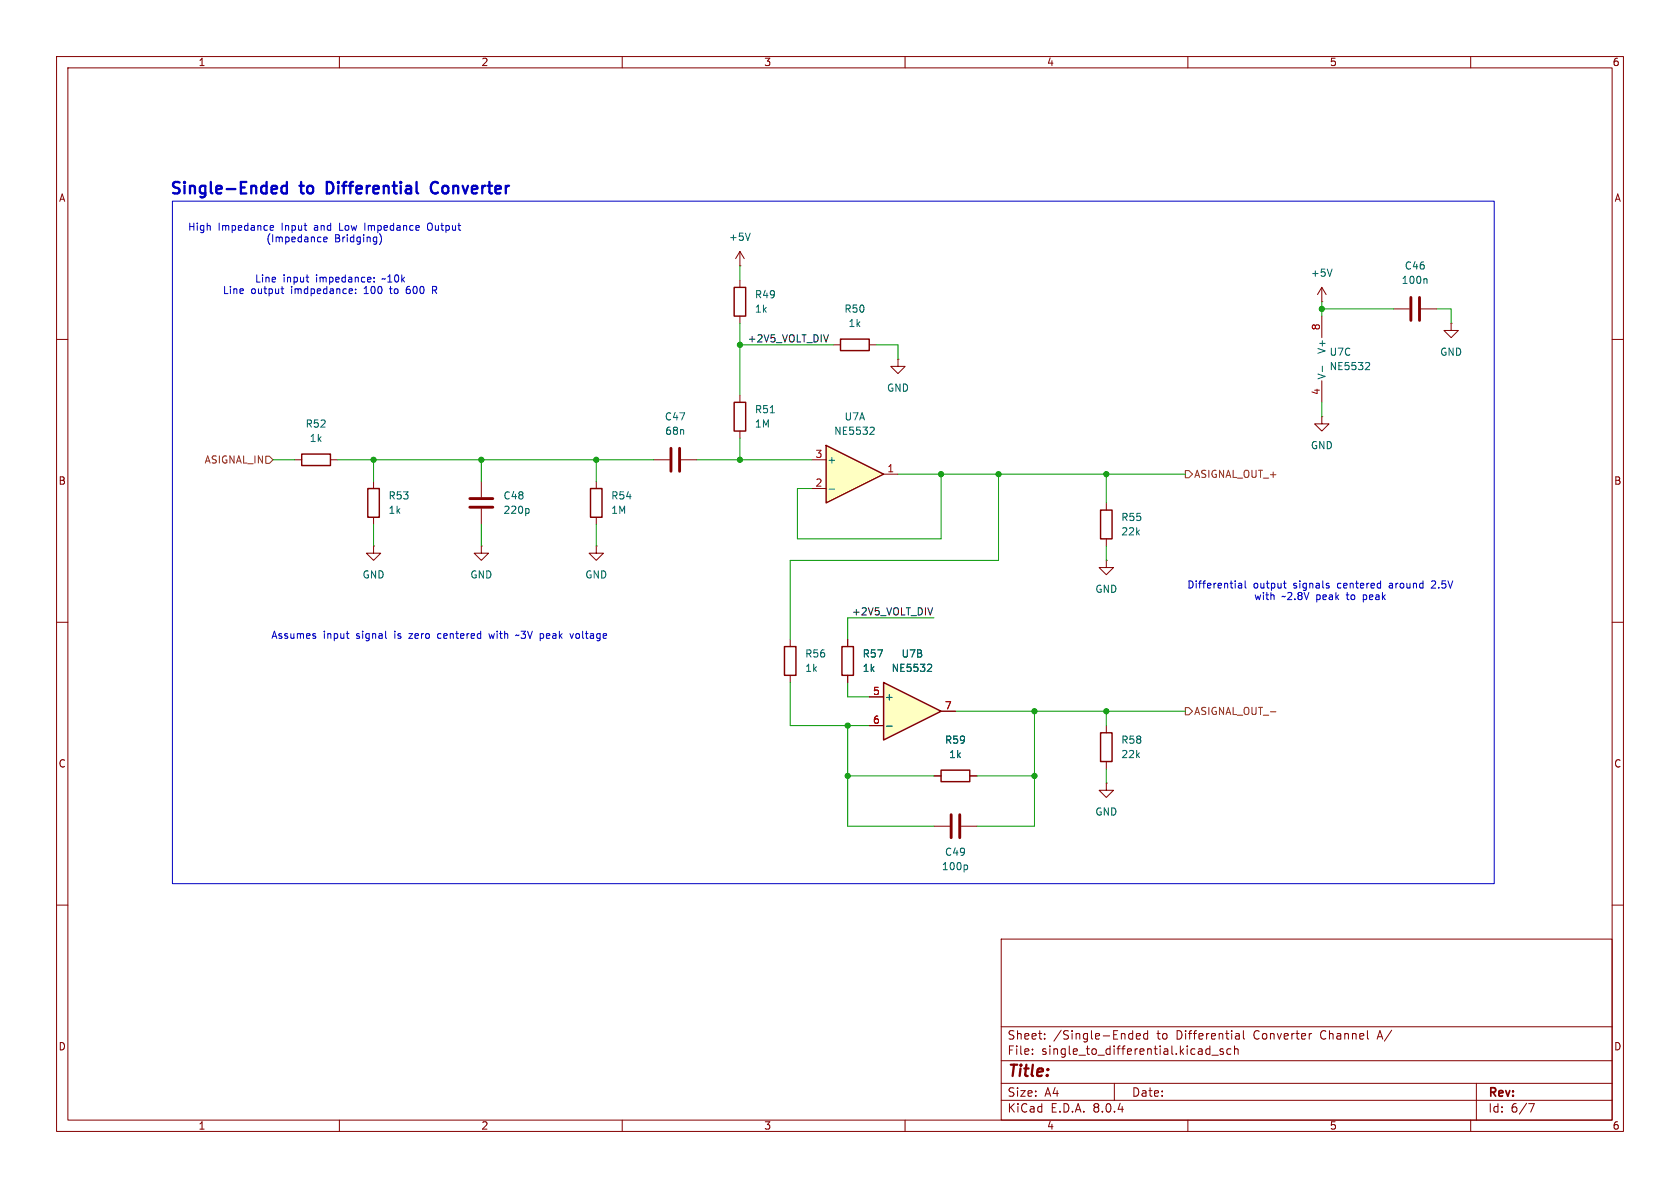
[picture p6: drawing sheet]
<svg xmlns="http://www.w3.org/2000/svg" width="297mm" height="210mm" viewBox="0 0 297 210" stroke-linecap="round" stroke-linejoin="round" font-family="sans-serif">
<g fill="none" stroke="#840000" stroke-width=".18">
<path d="M10 10h277v190h-277zM12 12h273v186h-273zM60 10v2M110 10v2M160 10v2M210 10v2M260 10v2M10 60h2M233.7 53.3h.1M233.7 50.8v2.5M233.7 55.9v3.8M233.7 50.8l-.8 1.3"/>
<path d="M233.7 50.8l.7 1.3M246.4 54.6h2.8M251.2 54.6h2.8M285 60h2M130.8 69.9v1.2M130.8 76.2v1.3M158.7 63.5v1.3h1.3l-1.3 1.2-1.2-1.2h1.2M158.7 63.5h.1M233.7 73.7v1.2h1.2l-1.2 1.3-1.3-1.3h1.3M233.7 73.7h.1M233.7 67.3v3.8M52.1 81.3h1.2"/>
<path d="M58.4 81.3h1.3M66 96.5v1.3h1.3l-1.3 1.3-1.2-1.3h1.2M66 96.5h.1M66 85.1v1.3M66 91.4v1.3M85.1 96.5v1.3h1.3l-1.3 1.3-1.3-1.3h1.3M85.1 96.5h.1M85.1 85.1v2.8M85.1 89.9v2.8M105.4 96.5v1.3h1.3l-1.3 1.3-1.3-1.3h1.3M105.4 96.5h.1M105.4 85.1v1.3"/>
<path d="M105.4 91.4v1.3M115.6 81.3h2.8M120.4 81.3h2.8M195.6 99.1v1.2h1.2l-1.2 1.3-1.3-1.3h1.3M195.6 99.1h.1M195.6 88.9v1.3M195.6 95.3v1.2M10 110h2M139.7 113v1.3M139.7 119.4v1.3M149.9 113v1.3M149.9 119.4v1.3"/>
<path d="M285 110h2M165.1 137.2h1.3M171.4 137.2h1.3M195.6 138.4v1.3h1.2l-1.2 1.3-1.3-1.3h1.3M195.6 138.4h.1M195.6 128.3v1.2M195.6 134.6v1.3M10 160h2M285 160h2M177 166h108v32h-108zM60 198v2M110 198v2"/>
<path d="M160 198v2M177 194.5h108M177 191.5h108M177 187.5h108M177 181.5h108M182.5 186.3v.1M182.5 185.5v.1M184.7 183.6v.1M184.7 182.8v.1M197 191.5v3M199.8 182.7l.4 .1M200.2 182.2v1.5"/>
<path d="M200.2 183.6l-.4 .1M200.9 183.2l.7-.1-.1-.3-.4-.1-.2 .2 .1 .7h.5M202.9 182.8l-.4-.1-.3 .3v.4l.1 .2h.6M202.9 182.2v1.5M210 198v2M213.5 185.4l.4 .1M213.9 184.9v1.5M213.9 186.3l-.4 .1M214.2 186.5h1.2M216.2 185.5l-.3-.1-.2 .2v.2l.5 .2v.3h-.5M217.6 185.5l-.4-.1-.3 .3v.4l.1 .2h.6M218.2 185.5l.3-.1 .3 .1 .1 .9"/>
<path d="M218.2 184.9v1.5M218.6 182.7h.3l.2 .2v.8M219.1 183.6l-.5 .1M219.1 183.1h-.5M219.8 182.2v1.3l.2 .2M231.7 182.7h.2M260 198v2M261 191.5v6.5M270.2 195.1h1l-.6 1.5"/>
</g>
<path d="M129.8 71.1h2v5.1h-2zM53.3 80.3h5.1v2h-5.1zM65 86.4h2.1v5h-2.1zM104.4 86.4h2v5h-2zM194.6 90.2h2v5.1h-2zM138.7 114.3h2v5.1h-2zM148.8 114.3h2.1v5.1h-2.1zM166.4 136.1h5v2.1h-5zM194.6 129.5h2v5.1h-2z" fill="none" stroke="#840000" stroke-width=".25"/>
<path d="M249.4 52.6v4M251 52.6v4M118.6 79.2v4.1M120.1 79.2v4.1M83.1 89.7h4M83.1 88.1h4" fill="none" stroke="#840000" stroke-width=".51"/>
<path d="M235.5 47.6l-.4 1.2M252.1 49.3l.2 .1v.7M136.2 73h.7M233.8 64.7v1M241.6 64.1h.4l.1 .3-.7 .9h.7M93.3 89.9l.2 .2v.4l-.2 .2" fill="none" stroke="#006464" stroke-width=".18"/>
<path d="M156.2 120.7l10.2 5-10.2 5.1z" fill="#ffffc2"/>
<path d="M156.2 120.7l10.2 5-10.2 5.1z" fill="none" stroke="#840000" stroke-width=".25"/>
<path d="M256.5 57.2v1.2h1.3l-1.3 1.3-1.2-1.3h1.2M256.5 57.2h.1M153.7 123.2h2.5M153.7 128.3h2.5M166.4 125.7h2.5" fill="none" stroke="#840000" stroke-width=".18"/>
<path d="M164.2 117.4l.4 .1 .1 .3-.8 .9h.8M156.7 128.4h1" fill="none" stroke="#006464" stroke-width=".18"/>
<path d="M146 78.7l10.2 5.1-10.2 5.1z" fill="#ffffc2"/>
<path d="M129.8 50.8h2v5.1h-2zM148.6 59.9h5.1v2.1h-5.1zM146 78.7l10.2 5.1-10.2 5.1z" fill="none" stroke="#840000" stroke-width=".25"/>
<g fill="none" stroke="#840000" stroke-width=".18">
<path d="M130.8 47h.1M130.8 44.5l-.8 1.2M130.8 44.5v2.5M130.8 49.5v1.3M130.8 55.9v1.3M130.8 44.5l.8 1.2M147.3 61h1.3M153.7 61h1.2M143.5 86.4h2.5M143.5 81.3h2.5M156.2 83.8h2.5M149.9 113v1.3"/>
<path d="M149.9 119.4v1.3M153.7 123.2h2.5M153.7 128.3h2.5M165.1 137.2h1.3M166.4 125.7h2.5M171.4 137.2h1.3M165.1 146.1h2.8M169.9 146.1h2.8"/>
</g>
<path d="M132.6 41.2l-.4 1.3M154 75.5l.4 .1 .1 .3-.7 .9h.7M146.6 86.5h.9M164.2 117.4l.4 .1 .1 .3-.8 .9h.8M156.7 128.4h1M170.8 152.9l.3 .2v.4l-.3 .2" fill="none" stroke="#006464" stroke-width=".18"/>
<path d="M168.1 144v4.1M169.7 144v4.1" fill="none" stroke="#840000" stroke-width=".51"/>
<path d="M47 80.6h.6l.7 .7-.7 .6h-.6zM209.5 83.2h.7l.6 .6-.6 .7h-.7zM209.5 125.1h.7l.6 .6-.6 .7h-.7zM224.6 125.8h1" fill="none" stroke="#725600" stroke-width=".18"/>
<path d="M146.5 59.2l-.5 1.2M164.9 107.4l-.4 1.3" fill="none" stroke="#0f0f0f" stroke-width=".18"/>
<g fill="none" stroke="#0000c2" stroke-width=".18">
<path d="M30.5 35.6h233.7v120.6h-233.7zM47.8 39.9h.4l.2 .3-.6 .1M64.5 39.4v1.3M76.1 39.4a.43 .43 0 0 0-.5 .5v.4a.43 .43 0 0 0 .5 .4M47.8 40.6h.5M49.9 50.6v1.1l.3 .2M54.1 49h.5M54.3 49.8l.3 .1M57.2 42.3l.6-.1v-.2l-.4-.1-.2 .2 .1 .6h.5M62.3 51.8l-.2 .1M62.3 51.1v.3l-.6 .1M62.9 51.8v.1"/>
<path d="M62.9 51.1v.1M65.5 49.1l.1 .2-.6 .1M66.1 49.7v.2M66.1 49.1v.1M67.4 41.8v.9l-.3 .5M71.9 51.2l-.1 .2M72 50.7a.99 .99 0 0 0-.1 1.1M76.5 51.3h.5M76.8 51.3l.4 .6M77 50.6h-.5v1.3M55.7 112.4l.1 .2-.1 .3M55.7 112l.1 .1"/>
<path d="M61.2 112h.5M61.5 112.8l.2 .1M68.2 112.7l.2 .2M77.6 112l-.2 .2v.4l.2 .3M86.4 112l.3 .9 .2-.7M91.8 112.2l-.7 .2M101.4 112l-.3 .9M219 103.2h.5v.8M219.5 103.4l-.4 .1-.2 .2 .2 .3 .4-.1M220.1 102.7v1.1l.2 .2M226.9 103.1h.5M227.1 102.7v1.1l.3 .2"/>
<path d="M234.8 103.5l.2 .2-.2 .3M234.8 103.1l.1 .1M253.3 102.7l-.2 .1M253.7 103.2l-.7 .8h.8"/>
</g>
<path d="M48.7 32.8l.2 .1 .1 .4-1 .2M48.9 34.1l-.2 .1M50.7 32.2v2M50.7 32.9l-.6-.1-.4 .4v.6l.2 .3 .2 .1 .6-.1M77 32.2a1.07 1.07 0 0 0-.9 .8 1.07 1.07 0 0 0 .5 1.1l.4 .1" fill="none" stroke="#0000c2" stroke-width=".41"/>
<g fill="none" stroke="#009600" stroke-width=".18">
<path d="M130.8 47v2.5M130.8 57.2v12.7M233.7 54.6h12.7M233.7 53.3v2.6M254 54.6h2.5v2.6M130.8 61h16.5M130.8 77.5v3.8M154.9 61h3.8v2.5M233.7 71.1v2.6M48.3 81.3h3.8M59.7 81.3h55.9M66 81.3v3.8"/>
<path d="M66 92.7v3.8M85.1 81.3v3.8M85.1 92.7v3.8M105.4 81.3v3.8M105.4 92.7v3.8M123.2 81.3h20.3M158.7 83.8h50.8M166.4 83.8v11.5h-25.4v-8.9h2.5M176.5 83.8v15.3h-36.8v13.9M195.6 83.8v5.1M195.6 96.5v2.6M165.1 109.2h-15.2v3.8"/>
<path d="M139.7 120.7v7.6h14M149.9 128.3v17.8h15.2M149.9 137.2h15.2M149.9 120.7v2.5h3.8M168.9 125.7h40.6M172.7 137.2h10.2M182.9 125.7v20.4h-10.2M195.6 125.7v2.6M195.6 135.9v2.5"/>
</g>
<g fill="#009600" stroke="#009600" stroke-width=".18">
<circle cx="149.9" cy="128.3" r=".46"/>
<circle cx="105.4" cy="81.3" r=".46"/>
<circle cx="130.8" cy="81.3" r=".46"/>
<circle cx="85.1" cy="81.3" r=".46"/>
<circle cx="66" cy="81.3" r=".46"/>
<circle cx="130.8" cy="61" r=".46"/>
<circle cx="182.9" cy="125.7" r=".46"/>
<circle cx="182.9" cy="137.2" r=".46"/>
<circle cx="233.7" cy="54.6" r=".46"/>
<circle cx="195.6" cy="83.8" r=".46"/>
<circle cx="149.9" cy="137.2" r=".46"/>
<circle cx="195.6" cy="125.7" r=".46"/>
<circle cx="166.4" cy="83.8" r=".46"/>
<circle cx="176.5" cy="83.8" r=".46"/>
</g>
<g font-size="2.8" fill="#0000c2">
<text x="29.8" y="34.9">Single-Ended</text>
<text x="53.2" y="34.9">to</text>
<text x="58.5" y="34.9">Differential</text>
<text x="77.8" y="34.9">Converter</text>
</g>
<text font-size="2.8" fill="#840000" x="178" y="190.9">Title:</text>
<g font-size="2.1" fill="#840000">
<text x="178" y="184">Sheet:</text>
<text x="186.2" y="184">/Single-Ended</text>
<text x="204.6" y="184">to</text>
<text x="208.1" y="184">Differential</text>
<text x="221.9" y="184">Converter</text>
<text x="233.9" y="184">Channel</text>
<text x="244.2" y="184">A/</text>
<text x="178" y="186.7">File:</text>
<text x="184.1" y="186.7">single_to_differential.kicad_sch</text>
<text x="178" y="196.9">KiCad</text>
<text x="178" y="194.1">Size:</text>
<text x="184.7" y="194.1">A4</text>
<text x="185.7" y="196.9">E.D.A.</text>
<text x="193.3" y="196.9">8.0.4</text>
<text x="200" y="194.1">Date:</text>
<text x="263" y="194.3">Rev:</text>
<text x="263" y="196.9">Id:</text>
<text x="267.1" y="196.9">6/7</text>
</g>
<g font-size="1.8" fill="#840000">
<text x="35" y="11.9">1</text>
<text x="85" y="11.9">2</text>
<text x="135" y="11.9">3</text>
<text x="185" y="11.9">4</text>
<text x="235" y="11.9">5</text>
<text x="285" y="11.9">6</text>
<text x="10.3" y="35.9">A</text>
<text x="285.3" y="35.9">A</text>
<text x="10.3" y="85.9">B</text>
<text x="285.3" y="85.9">B</text>
<text x="10.3" y="135.9">C</text>
<text x="285.3" y="135.9">C</text>
<text x="10.3" y="185.9">D</text>
<text x="285.3" y="185.9">D</text>
<text x="35" y="199.9">1</text>
<text x="85" y="199.9">2</text>
<text x="135" y="199.9">3</text>
<text x="185" y="199.9">4</text>
<text x="235" y="199.9">5</text>
<text x="285" y="199.9">6</text>
</g>
<g font-size="1.8" fill="#0000c2">
<text x="33.1" y="41">High</text>
<text x="38.5" y="41">Impedance</text>
<text x="49.9" y="41">Input</text>
<text x="55.8" y="41">and</text>
<text x="60.4" y="41">Low</text>
<text x="65.1" y="41">Impedance</text>
<text x="76.5" y="41">Output</text>
<text x="47" y="43">(Impedance</text>
<text x="59.1" y="43">Bridging)</text>
<text x="39.3" y="52.2">Line</text>
<text x="44.3" y="52.2">output</text>
<text x="45" y="50.1">Line</text>
<text x="50" y="50.1">input</text>
<text x="51.6" y="52.2">imdpedance:</text>
<text x="56" y="50.1">impedance:</text>
<text x="64.6" y="52.2">100</text>
<text x="67.9" y="50.1">~10k</text>
<text x="69.4" y="52.2">to</text>
<text x="72.5" y="52.2">600</text>
<text x="77.3" y="52.2">R</text>
<text x="209.8" y="104.2">Differential</text>
<text x="221.6" y="104.2">output</text>
<text x="221.6" y="106.3">with</text>
<text x="226.6" y="106.3">~2.8V</text>
<text x="228.8" y="104.2">signals</text>
<text x="232.8" y="106.3">peak</text>
<text x="236.7" y="104.2">centered</text>
<text x="238.4" y="106.3">to</text>
<text x="241.4" y="106.3">peak</text>
<text x="246.1" y="104.2">around</text>
<text x="253.8" y="104.2">2.5V</text>
<text x="47.9" y="113.1">Assumes</text>
<text x="57.1" y="113.1">input</text>
<text x="63.1" y="113.1">signal</text>
<text x="70" y="113.1">is</text>
<text x="72.8" y="113.1">zero</text>
<text x="78" y="113.1">centered</text>
<text x="87.4" y="113.1">with</text>
<text x="92.3" y="113.1">~3V peak</text>
<text x="102.3" y="113.1">voltage</text>
</g>
<g font-size="1.8" fill="#006464">
<text x="128.8" y="42.8">+5V</text>
<text x="248.2" y="47.9">C46</text>
<text x="133.4" y="52.9">R49</text>
<text x="231.6" y="49.1">+5V</text>
<text x="247.7" y="50.4">100n</text>
<text x="133.4" y="55.5">1k</text>
<text x="149.2" y="55.5">R50</text>
<text x="149.9" y="58">1k</text>
<text x="234.5" y="62.7" transform="rotate(-90 234.5 62.7)">V+</text>
<text x="235" y="65.6">NE5532</text>
<text x="235" y="63.1">U7C</text>
<text x="254.5" y="63.1">GND</text>
<text x="156.7" y="69.4">GND</text>
<text x="234.5" y="67.2" transform="rotate(-90 234.5 67.2)">V-</text>
<text x="53.9" y="75.8">R52</text>
<text x="117.4" y="74.5">C47</text>
<text x="117.5" y="77.1">68n</text>
<text x="133.4" y="75.8">1M</text>
<text x="133.4" y="73.3">R51</text>
<text x="147.4" y="77.1">NE5532</text>
<text x="149.2" y="74.5">U7A</text>
<text x="54.7" y="78.3">1k</text>
<text x="146.2" y="82.1">+</text>
<text x="231.6" y="79.6">GND</text>
<text x="68.6" y="88.5">R53</text>
<text x="88.9" y="88.5">C48</text>
<text x="108" y="88.5">R54</text>
<text x="68.6" y="91">1k</text>
<text x="88.9" y="91">220p</text>
<text x="108" y="91">1M</text>
<text x="198.1" y="94.8">22k</text>
<text x="198.1" y="92.3">R55</text>
<text x="64" y="102.5">GND</text>
<text x="83.1" y="102.5">GND</text>
<text x="103.4" y="102.5">GND</text>
<text x="193.5" y="105">GND</text>
<text x="142.2" y="116.4">R56</text>
<text x="142.2" y="119">1k</text>
<text x="152.4" y="116.4">R57</text>
<text x="152.4" y="119">1k</text>
<text x="157.5" y="119">NE5532</text>
<text x="159.3" y="116.4">U7B</text>
<text x="156.3" y="124.1">+</text>
<text x="167" y="131.7">R59</text>
<text x="198.1" y="131.7">R58</text>
<text x="167.7" y="134.2">1k</text>
<text x="198.1" y="134.2">22k</text>
<text x="193.5" y="144.4">GND</text>
<text x="166.4" y="154">100p</text>
<text x="167" y="151.5">C49</text>
</g>
<g font-size="1.8" fill="#a90000">
<text x="233.4" y="58.5" transform="rotate(-90 233.4 58.5)">8</text>
<text x="233.4" y="69.9" transform="rotate(-90 233.4 69.9)">4</text>
<text x="144.1" y="81">3</text>
<text x="156.8" y="83.6">1</text>
<text x="144.1" y="86.1">2</text>
<text x="154.2" y="122.9">5</text>
<text x="166.9" y="125.5">7</text>
<text x="154.2" y="128">6</text>
</g>
<g font-size="1.8" fill="#0f0f0f">
<text x="132.1" y="60.6">+2V5_VOLT_DIV</text>
<text x="150.5" y="108.9">+2V5_VOLT_DIV</text>
</g>
<g font-size="1.8" fill="#725600">
<text x="36.1" y="82.1">ASIGNAL_IN</text>
<text x="211" y="84.7">ASIGNAL_OUT_+</text>
<text x="211" y="126.6">ASIGNAL_OUT_-</text>
</g>
</svg>
